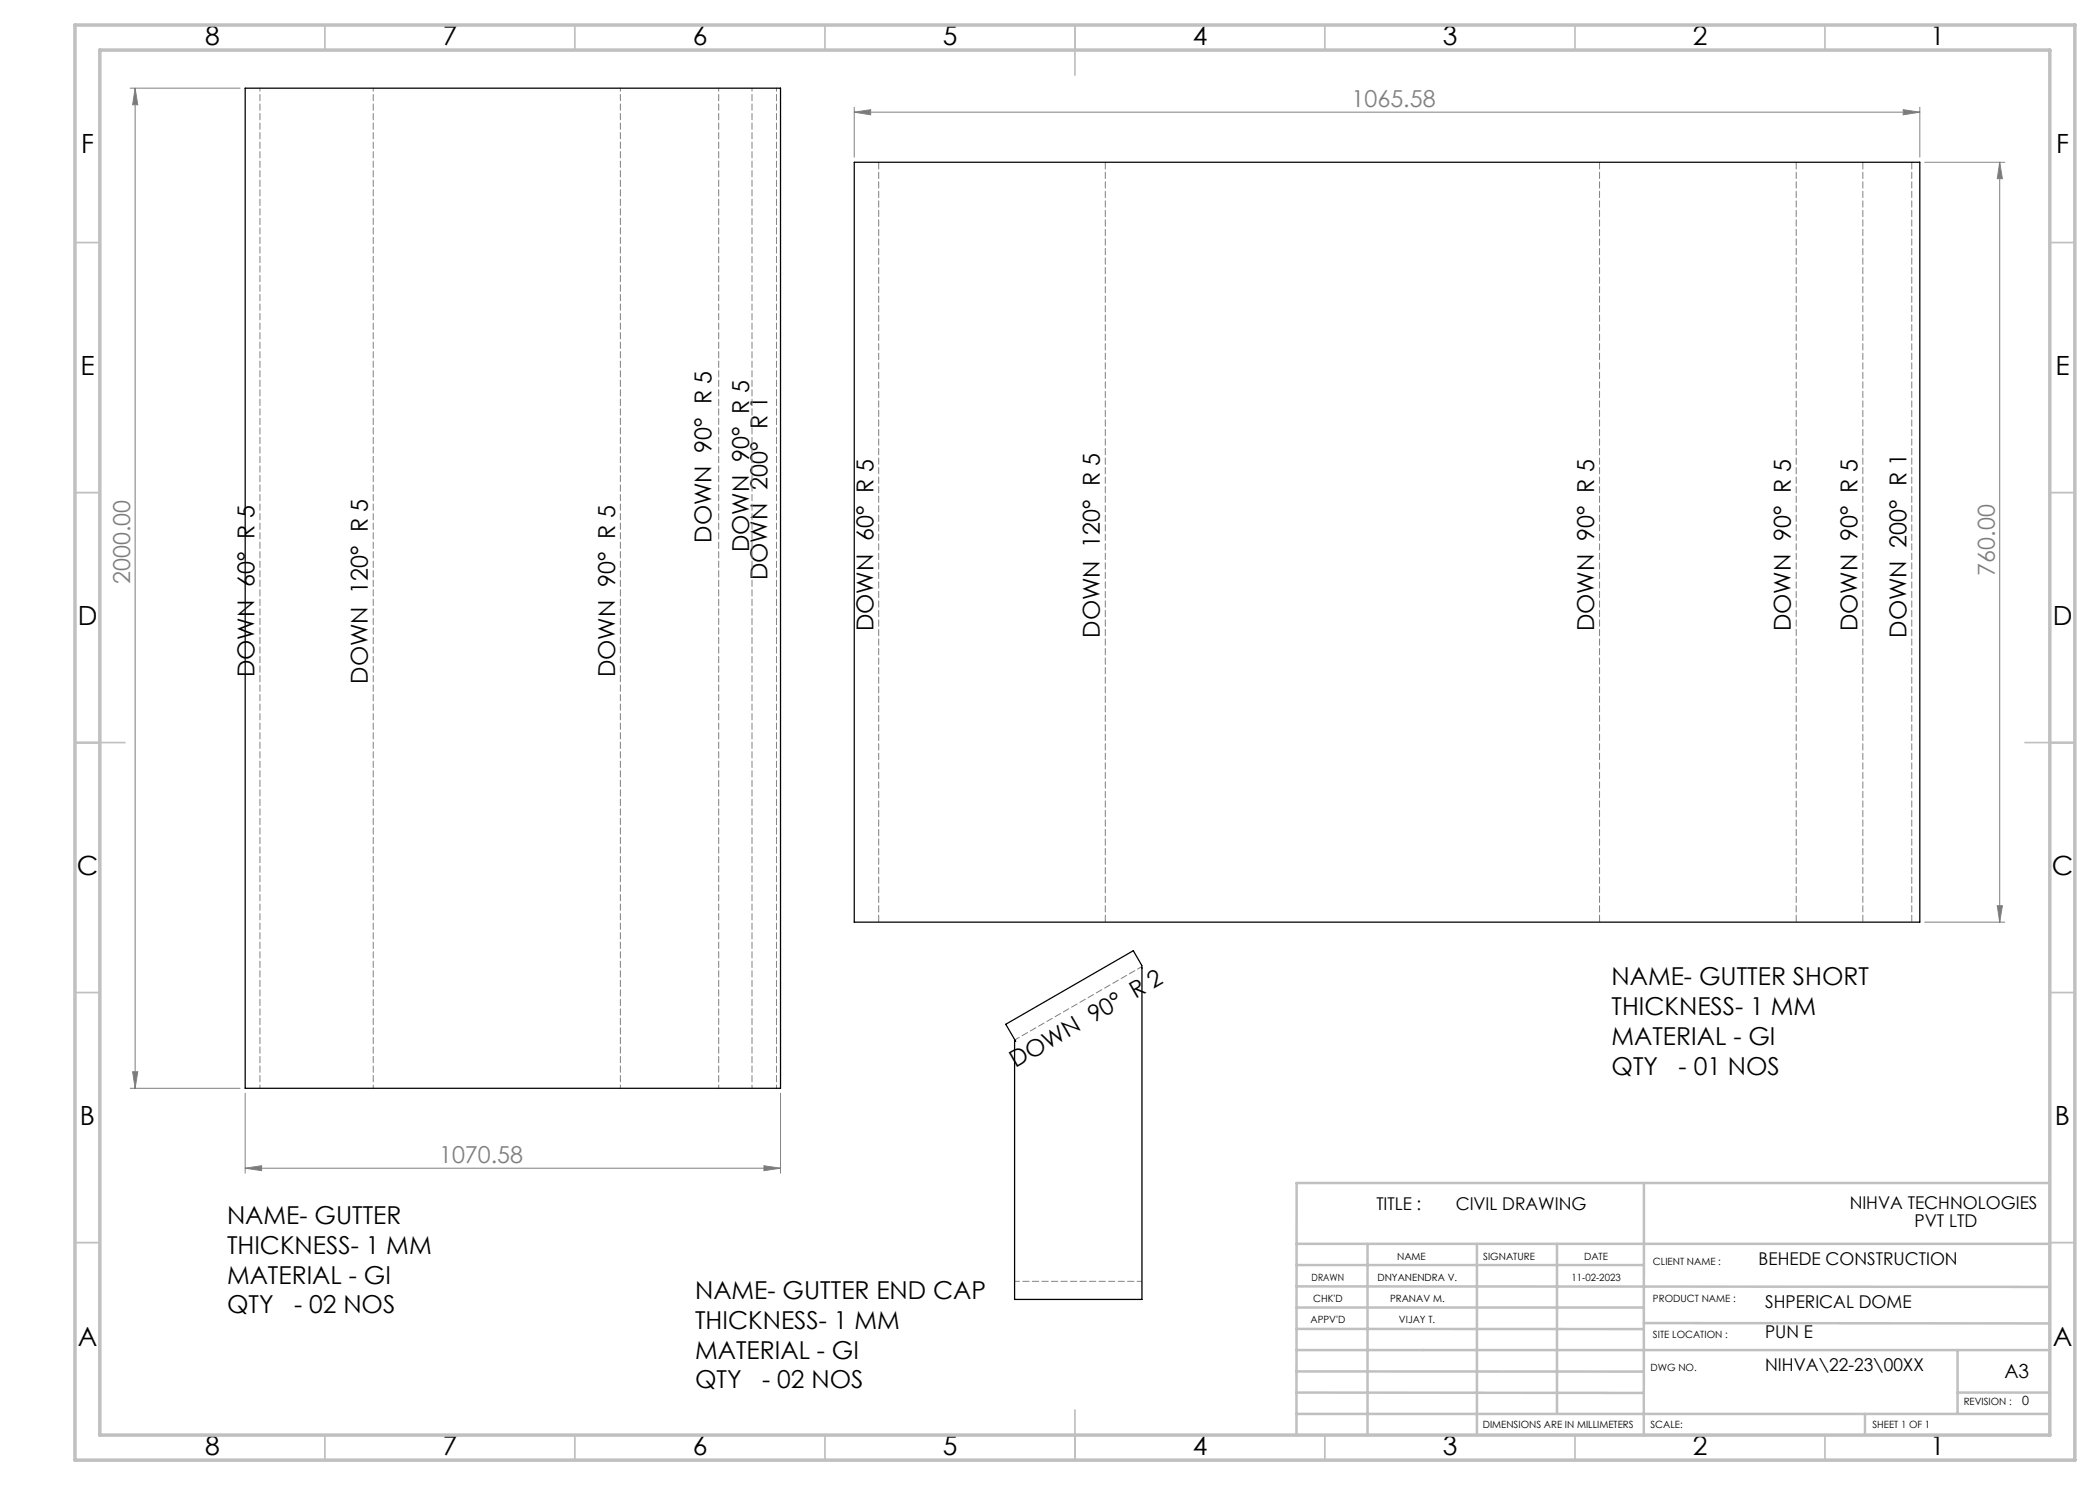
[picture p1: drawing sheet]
<svg xmlns="http://www.w3.org/2000/svg" width="420mm" height="297mm" viewBox="0 0 420 297" stroke-linecap="round" stroke-linejoin="round" font-family="sans-serif">
<g fill="none" stroke="#808080" stroke-width=".2">
<path d="M26 17.6h22M27 17.6l.6 3.4h-1.1zM27 17.6v200.1M170.9 22.4l3.2-.5v1.1zM170.9 21.4v10M170.9 22.4h213.1M380.6 21.9l3.4 .5-3.4 .6zM384 21.4v10M385 32.5h16M399.9 32.5l.6 3.2h-1zM399.9 32.5v151.9M385 184.4h16"/>
<path d="M399.5 181.1h1l-.6 3.3zM26 217.7h22M26.5 214.3h1.1l-.6 3.4zM49 218.6v16M156.1 218.6v16M49 233.6l3.3-.5v1zM49 233.6h107.1M152.8 233.1l3.3 .5-3.3 .5z"/>
</g>
<path d="M52 17.6v200M74.6 17.6v200M124.1 217.6v-200M143.7 217.6v-200M150.4 217.6v-200M155.3 217.6v-200" fill="none" stroke="#808080" stroke-width=".2" stroke-dasharray="1.3 .6" stroke-dashoffset=".6"/>
<path d="M228.4 193.3l-25.4 14.7M202.9 256.3h25.5" fill="none" stroke="#808080" stroke-width=".2" stroke-dasharray="1.3 .6" stroke-dashoffset=".3"/>
<path d="M175.7 32.4v152M221.1 32.4v152M319.9 184.4v-152M359.2 184.4v-152M372.6 184.4v-152M382.4 184.4v-152" fill="none" stroke="#808080" stroke-width=".2" stroke-dasharray="1.3 .6" stroke-dashoffset="-.1"/>
<g fill="none" stroke="#c0c0c0" stroke-width=".35">
<path d="M65 5v5M115 5v5M165 5v5M215 5v10M265 5v5M315 5v5M365 5v5M15 48.5h5M410 48.5h5M15 98.5h5M410 98.5h5M15 148.5h10"/>
<path d="M405 148.5h10M15 198.5h5M410 198.5h5M15 248.5h5M410 248.5h5M65 287v5M115 287v5M165 287v5M215 282v10M265 287v5M315 287v5M365 287v5"/>
</g>
<g fill="none" stroke="#c0c0c0" stroke-width=".5">
<path d="M328.8 236.6v50.5M410 236.6h-150.7v50.4M259.3 248.8h150.7M259.3 257.3l150.7 .1M259.3 253h69.5M273.5 248.8v38.2M295.4 248.8v38.2M311.4 248.8v34M259.3 265.8h69.5M259.3 261.5h69.5M259.3 278.5l69.5 .1M259.3 274.3h69.5"/>
<path d="M259.3 270h150.7M328.8 264.6l81.2 .1M391.5 270v12.8M391.5 278.5h18.5M259.3 282.8h150.7M373 282.8v4.2"/>
</g>
<path d="M15 5h400v287h-400zM20 10h390v277h-390z" fill="none" stroke="#c0c0c0" stroke-width=".7"/>
<g fill="#808080">
<path d="M152.8 233.1l3.3 .5-3.3 .5zM49 233.6l3.3-.5v1z"/>
<path d="M170.9 22.4l3.2-.5v1.1zM380.6 21.9l3.4 .5-3.4 .6z"/>
<path d="M27 17.6l.6 3.4h-1.1zM26.5 214.3h1.1l-.6 3.4zM399.9 32.5l.6 3.2h-1zM399.5 181.1h1l-.6 3.3z"/>
</g>
<path d="M49 17.6h107.1v200.1h-107.1zM170.9 32.5h213.1v151.9h-213.1zM201.2 204.9l25.5-14.8 1.7 3v66.8h-25.5v-51.9l.2 .2z" fill="none" stroke="#000" stroke-width=".25"/>
<g font-size="5.3">
<text x="41" y="8.9">8</text>
<text x="88.5" y="8.9">7</text>
<text x="138.5" y="8.9">6</text>
<text x="188.5" y="8.9">5</text>
<text x="238.5" y="8.9">4</text>
<text x="288.5" y="8.9">3</text>
<text x="338.5" y="8.9">2</text>
<text x="386" y="8.9">1</text>
<text x="16.2" y="30.7">F</text>
<text x="411.2" y="30.7">F</text>
<text x="16.1" y="74.9">E</text>
<text x="411.1" y="74.9">E</text>
<text x="15.5" y="124.9">D</text>
<text x="410.5" y="124.9">D</text>
<text x="15.4" y="174.9">C</text>
<text x="410.4" y="174.9">C</text>
<text x="16" y="224.9">B</text>
<text x="411" y="224.9">B</text>
<text x="15.5" y="269.2">A</text>
<text x="410.5" y="269.2">A</text>
<text x="41" y="290.9">8</text>
<text x="88.5" y="290.9">7</text>
<text x="138.5" y="290.9">6</text>
<text x="188.5" y="290.9">5</text>
<text x="238.5" y="290.9">4</text>
<text x="288.5" y="290.9">3</text>
<text x="338.5" y="290.9">2</text>
<text x="386" y="290.9">1</text>
</g>
<g font-size="4.9">
<text x="322.3" y="197.1">NAME- GUTTER SHORT</text>
<text x="322.3" y="203">THICKNESS- 1 MM</text>
<text x="322.3" y="209">MATERIAL - GI</text>
<text x="322.3" y="214.9">QTY</text>
<text x="335.7" y="214.9">- 01 NOS</text>
<text x="45.4" y="244.9">NAME- GUTTER</text>
<text x="45.4" y="250.8">THICKNESS- 1 MM</text>
<text x="45.4" y="256.8">MATERIAL - GI</text>
<text x="45.4" y="262.7">QTY</text>
<text x="58.8" y="262.7">- 02 NOS</text>
<text x="139" y="259.9">NAME- GUTTER END CAP</text>
<text x="139" y="265.8">THICKNESS- 1 MM</text>
<text x="139" y="271.7">MATERIAL - GI</text>
<text x="139" y="277.7">QTY</text>
<text x="152.4" y="277.7">- 02 NOS</text>
</g>
<g font-size="4.7" fill="#808080">
<text x="270.3" y="21.4">1065.58</text>
<text x="26" y="116.8" transform="rotate(-90 26 116.8)">2000.00</text>
<text x="399" y="115.1" transform="rotate(-90 399 115.1)">760.00</text>
<text x="87.8" y="232.6">1070.58</text>
</g>
<g font-size="4.7">
<text x="142.3" y="108.6" transform="rotate(-90 142.3 108.6)">DOWN 90° R 5</text>
<text x="149.8" y="110.5" transform="rotate(-90 149.8 110.5)">DOWN 90° R 5</text>
<text x="153.5" y="116.1" transform="rotate(-90 153.5 116.1)">DOWN 200° R 1</text>
<text x="174.7" y="126.3" transform="rotate(-90 174.7 126.3)">DOWN 60° R 5</text>
<text x="220" y="127.6" transform="rotate(-90 220 127.6)">DOWN 120° R 5</text>
<text x="318.9" y="126.3" transform="rotate(-90 318.9 126.3)">DOWN 90° R 5</text>
<text x="358.2" y="126.3" transform="rotate(-90 358.2 126.3)">DOWN 90° R 5</text>
<text x="371.5" y="126.3" transform="rotate(-90 371.5 126.3)">DOWN 90° R 5</text>
<text x="381.3" y="127.6" transform="rotate(-90 381.3 127.6)">DOWN 200° R 1</text>
<text x="50.9" y="135.5" transform="rotate(-90 50.9 135.5)">DOWN 60° R 5</text>
<text x="73.6" y="136.8" transform="rotate(-90 73.6 136.8)">DOWN 120° R 5</text>
<text x="123" y="135.5" transform="rotate(-90 123 135.5)">DOWN 90° R 5</text>
<text x="203.1" y="213.7" transform="rotate(-30 203.1 213.7)">DOWN 90° R 2</text>
</g>
<text font-size="3.9" x="400.9" y="275.5">A3</text>
<g font-size="3.5">
<text x="275.3" y="242.1">TITLE :</text>
<text x="291.1" y="242.1">CIVIL DRAWING</text>
<text x="369.9" y="241.8">NIHVA TECHNOLOGIES</text>
<text x="382.9" y="245.3">PVT LTD</text>
<text x="351.7" y="253">BEHEDE CONSTRUCTION</text>
<text x="353" y="261.7">SHPERICAL DOME</text>
<text x="353" y="267.6">PUN E</text>
<text x="353" y="274.3">NIHVA\22-23\00XX</text>
</g>
<text font-size="2.5" x="404.4" y="281">0</text>
<g font-size="2">
<text x="279.4" y="251.9">NAME</text>
<text x="296.6" y="251.9">SIGNATURE</text>
<text x="316.8" y="251.9">DATE</text>
<text x="262.3" y="256.1">DRAWN</text>
<text x="275.5" y="256.1">DNYANENDRA V.</text>
<text x="314.3" y="256.1">11-02-2023</text>
<text x="330.6" y="253">CLIENT NAME :</text>
<text x="262.6" y="260.3">CHK'D</text>
<text x="278" y="260.3">PRANAV M.</text>
<text x="330.6" y="260.3">PRODUCT NAME :</text>
<text x="262.1" y="264.6">APPV'D</text>
<text x="279.8" y="264.6">VIJAY T.</text>
<text x="330.6" y="267.5">SITE LOCATION :</text>
<text x="330.1" y="274.2">DWG NO.</text>
<text x="392.7" y="281">REVISION :</text>
<text x="296.6" y="285.6">DIMENSIONS ARE IN MILLIMETERS</text>
<text x="330.1" y="285.6">SCALE:</text>
<text x="374.5" y="285.6">SHEET 1 OF 1</text>
</g>
</svg>
